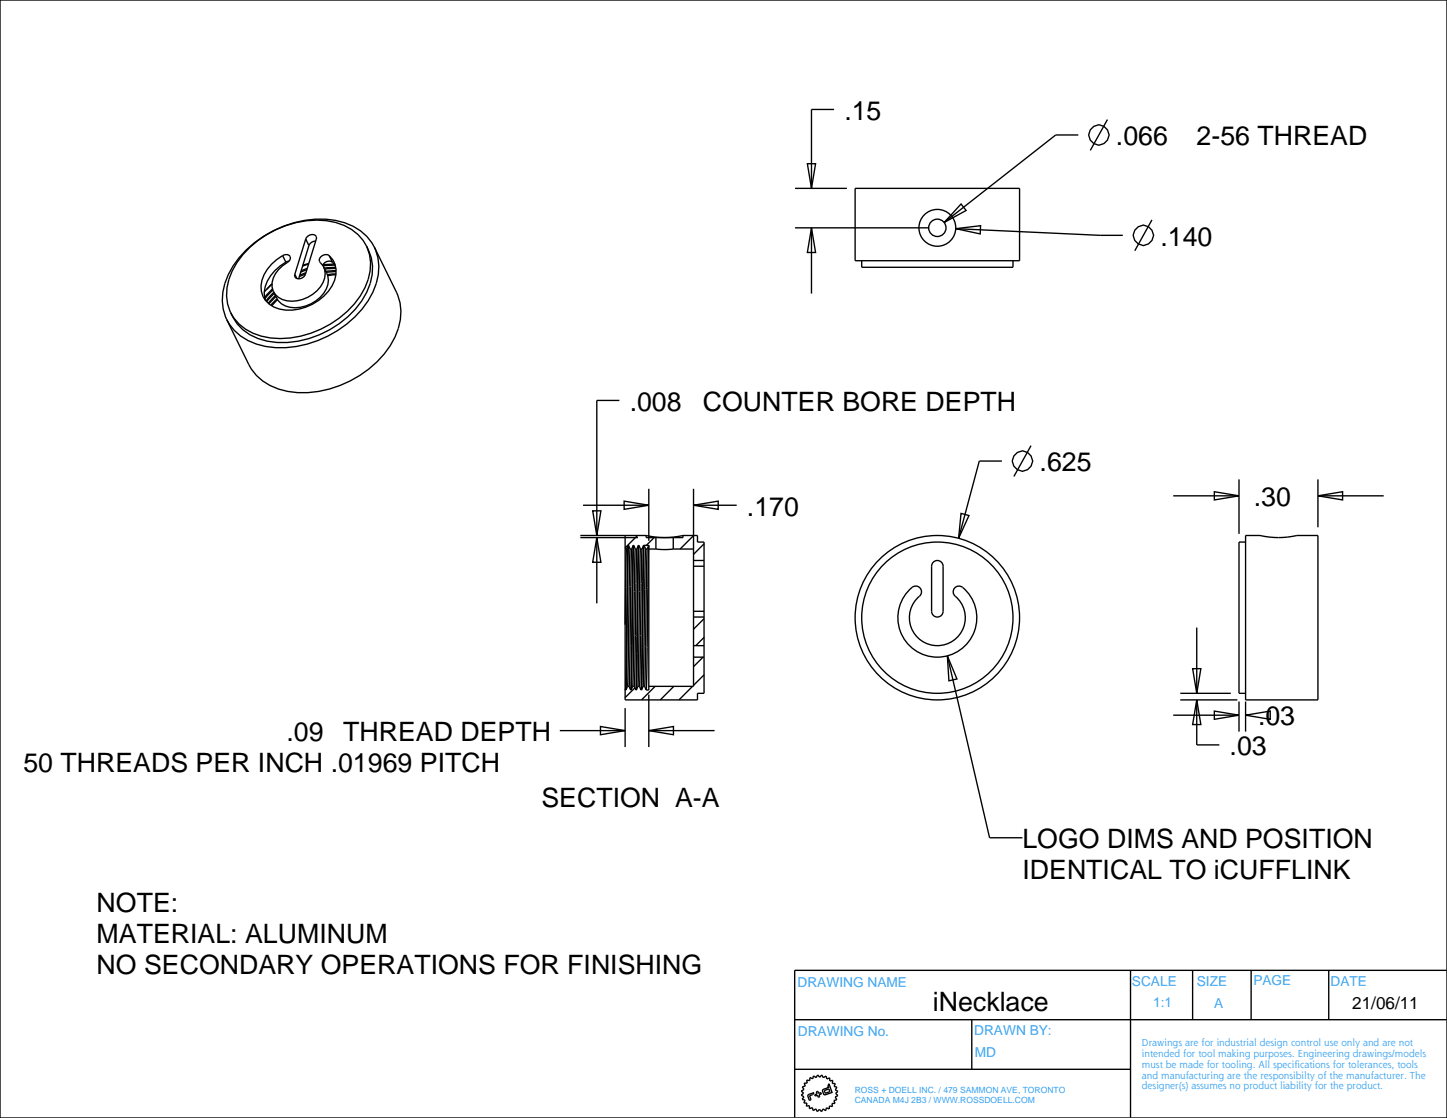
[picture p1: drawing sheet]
<svg xmlns="http://www.w3.org/2000/svg" width="279mm" height="216mm" viewBox="0 0 279 216" stroke-linecap="round" stroke-linejoin="round" font-family="sans-serif">
<g fill="none" stroke="#000" stroke-width=".26">
<path d="M0 0h279.4v215.9h-279.4zM153.5 36.4h10M155.9 31.6h1.6l-.8 4.8zM161.1 21.1h-4.4v15.3M165.1 36.4h31.8M185.6 39.4l.9 1.2-4.2 2.4zM208.2 26.1h-4.4l-21.5 16.9M213.8 23.1l-3.3 5.9M47.5 48.3a20.6 20.6 0 0 1 17.3-5.7 9.9 9.9 0 0 1 7.7 5.7 10.7 10.7 0 0 1-1.4 9.8 20.6 20.6 0 0 1-19.8 8.8 9.9 9.9 0 0 1-7.8-5.7 10.7 10.7 0 0 1 1.5-9.8l1.2-1.6zM52.5 54.8l-1.5 1.6M52.6 55.8l-1.5 1.7M52.7 56l-1.6 1.7"/>
<path d="M52.9 56.5l-1.5 1.6M53 56.6l-1.5 1.7M53.2 57.1l-1.4 1.5M53.3 57.3l-1.4 1.4M53.5 57.7l-1.2 1.2M53.6 57.9l-1.1 1.1M54.6 49.4a7.8 7.8 0 0 0-4.2 5.8 4.3 4.3 0 0 0 3.6 4.5 9.6 9.6 0 0 0 10.6-5.6 4.3 4.3 0 0 0-1-4.7M54.6 49.4a.85 .85 0 0 1 1-.2 .85 .85 0 0 1 .4 .8 2.71 2.71 0 0 1-1.4 1.3 4.3 4.3 0 0 0-1.8 5 4.1 4.1 0 0 0 4.6 1.8 6.2 6.2 0 0 0 5.4-5.3 3.1 3.1 0 0 0-1.1-2.3 1.21 1.21 0 0 1 .6-1.2 1.21 1.21 0 0 1 1.3 .1M54.6 49.4l.6 1.2M55.2 50.6a7.8 7.8 0 0 0-4.2 5.9l.2 1.4M55.8 50.4l-.6 .2M56.9 53l.4 .8"/>
<path d="M59 52.9l-1.2 .5M59 46.2a1.09 1.09 0 0 1 1-.9 1.09 1.09 0 0 1 1.1 .6l-2.1 7.1a1.09 1.09 0 0 1-1 .9 1.09 1.09 0 0 1-1.1-.7v-.2M59 46.2l-2.1 6.8M59 46.2l.7 1.2M59.1 52.7l-1.2 .4M59.3 52.1l-1.2 .4M59.3 51.8l-1.2 .5M59.6 50.9l-1.1 .3M59.7 47.4l-2 6.4M61 46.6l-.9 .2-.4 .6M63.1 52.8a4 4 0 0 1-1.3 4.6 6.3 6.3 0 0 1-7.5 1.3l-.9-1.1M63.6 49.4l.6 1.2"/>
<path d="M64.2 50.6a1.3 1.3 0 0 0-1.9 .7M64.2 50.6l.5 .6M64.5 51l-2.1 .2M64.7 51.2l-2.3 .2M64.8 51.6l-2.2 .2M64.8 51.8l-2.1 .2M64.9 53.1l-1.6 .1M64.9 52.9l-1.7 .1M64.9 52.4l-1.9 .2M64.9 52.3l-2 .1M70.8 47.5a9.5 9.5 0 0 0-7.7-4.9 18.8 18.8 0 0 0-18.3 9.7 9 9 0 0 0-.3 8.1M70.8 47.5a9 9 0 0 1-.3 8.1 18.6 18.6 0 0 1-20 9.3 9.1 9.1 0 0 1-6-4.5"/>
<path d="M70.8 47.5a9.1 9.1 0 0 1 0 8.9 18.7 18.7 0 0 1-19.2 9.5 9.1 9.1 0 0 1-7.1-5.5M76.5 56.4a9.8 9.8 0 0 1-.2 8.7 20.3 20.3 0 0 1-20.7 10.5 10 10 0 0 1-7.6-5.2M153.5 44h25.9M156.7 44l.8 4.8h-1.6zM156.7 44v12.7M165.1 50.3h31.8M166.4 50.3v1.3h29.2v-1.3M184.5 44.2l4.8-.6v1.6zM184.5 44.2l27.9 1.2h4.4M222.4 42.5l-3.3 5.9M119.6 77.3h-4.4v26.1M112.6 97.6h12.7"/>
<path d="M114.4 98.6h1.6l-.8 4.8zM120.5 96.8l4.8 .8-4.8 .8zM125.3 94.4v10M133.9 97.6l4.8-.8v1.6zM133.9 94.4v38.1h-8.6M133.9 97.6h8.3M185.6 99.1l1.5 .5-2 4.4zM193.5 89h-4.4l-4 15M199.1 86.1l-3.3 5.9M226.5 95.8h12.7M234.5 95l4.7 .8-4.7 .7zM239.2 92.6v10.5"/>
<path d="M254.5 95.8l4.7-.8v1.5zM254.5 92.6v9.2M254.5 95.8h12.7M112.1 103.8h11.1M112.1 103.4h12.7M115.2 103.8l.8 4.8h-1.6zM115.2 103.8v12.7M120.7 103.4v31.8h14v-1.3h1.2v-29.2h-1.2v-1.3h-2.8M121 106l-.3 14.6M121.3 105.3l-.5 27.9M121.3 105.3l-.3 .7h-.3M121.3 105.3h.1"/>
<path d="M121.4 105.3l-.5 27.9M121.4 105.3l.3 .7M121.7 106l-.5 26.5M122 106l-.5 26.5M122 119.3l-.2 13.9M122.3 105.3l-.2 7.6M122.3 105.3l-.3 .7h-.3M122.3 105.3h.1M122.4 105.3l-.5 27.9M122.4 105.3l.3 .7M122.7 106l-.5 26.5M123 106l-.5 26.5"/>
<path d="M123.1 103.4l-2.4 2.4M123.3 105.3l-.5 27.9M123.3 105.3l-.3 .7h-.3M123.3 105.3l.4 .7M123.4 105.3l-.5 27.9M123.7 106l-.5 26.5M124 106l-.5 26.5M124.3 105.3l-.5 27.9M124.3 105.3l-.3 .7h-.3M124.3 105.3h1M124.7 106l-.5 26.5M124.7 106l-.3-.7-.5 27.9"/>
<path d="M124.8 103.4a15.9 15.9 0 0 0 7.1 0M124.8 103.4v.4h7.1v-.4M125 106l-.5 26.5M125.3 105.3l-.5 28M125.3 105.3v28h-.5M125.3 105.3l-.3 .7h-.3M125.3 106h1.3M126.3 103.8l-1.5 1.5M126.6 106l1.5 .1 1.9-.1M126.6 103.8v2.2M130 103.8v2.2M130 106h3.9"/>
<path d="M133.9 119.2h2M133.9 118h2M133.9 109.3h2M133.9 108.2h2M133.9 103.4l-2.6 2.6M135.9 105l-2 2.1M135.9 119.5l-2 2M175.4 114.1a1.7 1.7 0 0 1 1.5-.9 1.11 1.11 0 0 1 1 .8 1.11 1.11 0 0 1-.4 1.1 5.4 5.4 0 0 0-.3 8 5.4 5.4 0 0 0 8-.3 5.4 5.4 0 0 0-1-7.9 1.11 1.11 0 0 1 .2-1.5 1.11 1.11 0 0 1 1.5 0 7.6 7.6 0 0 1 .9 10.9 7.6 7.6 0 0 1-10.9 .7 7.6 7.6 0 0 1-.5-10.9zM180.1 108.7a1.11 1.11 0 0 1 1.2-.4 1.11 1.11 0 0 1 .8 1v8.7a1.11 1.11 0 0 1-1.1 1.2 1.11 1.11 0 0 1-1.1-1.2v-8.7zM240.5 104.7h-1.3v29.2h1.3M240.5 103.4v31.8M254.5 103.4v31.8"/>
<path d="M120.7 136.7v7.6M121.2 132.5l-.3 .8-.2-.2M121.2 132.5h.3M121.5 132.5l.3 .8 .4-.8M122.2 132.5h.3M122.5 132.5l.3 .8 .4-.8h.3M122.6 132.8l-1.9 1.9M123.5 132.5l.3 .8 .4-.8M124.2 132.5h.3M124.5 132.5l.3 .8M125.3 134.1v10.2M126.5 132.5l-2.6 2.7"/>
<path d="M130.1 132.5l-2.6 2.7M133.7 132.5l-2.6 2.7M133.9 126.9h2M133.9 124.7h2M135.7 126.9l-1.8 1.8M135.9 123.1l-1.5 1.6M135.9 130.3l-2 2.1M182.9 126.7l1.9 4.4-1.6 .4zM182.9 126.7l8.2 35.1h6.3M226.5 138.1h12.7M227.9 135.2h11M227.9 133.9h9.7"/>
<path d="M230.3 129.1h1.6l-.8 4.8zM231.1 135.2l.8 4.7h-1.6zM231.1 135.2v8.6h4.3M231.1 121.2v12.7M234.5 137.3l4.7 .8-4.7 .8zM239.2 135.5v5.8M240.5 138.1l4.8-.8v1.6zM240.5 138.1h.4M240.5 135.5v5.8M108.1 141.1h12.6M115.9 140.3l4.8 .8-4.8 .8zM125.3 141.1l4.7-.8v1.6z"/>
<path d="M125.3 141.1h12.7M153.4 196.9h125.9M187.6 196.9v9.6M218.3 187.4v28.4M230.3 187.4v9.5M241.6 187.4v9.5M256.6 187.4v9.5M279.3 187.4h-125.9v28.4M153.4 206.5h64.9M155.8 208.6l.6 .1v-.6l.5 .2 .2-.5 .5 .3 .3-.5 .4 .4 .4-.4 .3 .5 .5-.3 .2 .6 .5-.3v.6l.6-.1-.1 .6 .6 .1-.2 .5 .5 .2-.3 .5 .5 .3-.5 .4 .5 .4-.5 .3 .3 .5-.6 .1 .2 .6h-.6l.1 .6-.5-.1-.1 .6-.5-.3-.2 .6-.5-.4-.3 .6-.4-.5-.4 .5-.3-.6-.5 .4-.1-.6-.6 .2v-.6l-.6 .1 .1-.6h-.6l.3-.6-.6-.1 .3-.5-.5-.3 .5-.4-.5-.4 .5-.3-.3-.5 .6-.2-.2-.5h.6zM156.1 211.4l1.1-.4-.3 .4-.6 .2 .3 .8-.3 .1-.3-.8zM157.6 210.8l.3-.1 .2 .4 .4-.1 .1 .2-.5 .2 .2 .4-.3 .1-.1-.4-.5 .2-.1-.3 .5-.1z"/>
<path d="M158.9 210.4l1.1-.4-.1-.3 .2-.4 .6 1.7-1.5 .4-.4-.7zM159.2 210.6l.9-.3 .1 .5-.9 .3z"/>
<circle cx="212.1" cy="26.1" r="1.95"/>
<circle cx="220.7" cy="45.4" r="1.95"/>
<circle cx="197.4" cy="89" r="1.95"/>
<circle cx="181" cy="119.3" r="15.9"/>
<circle cx="181" cy="119.3" r="14.6"/>
</g>
<!-- layer: 02___PRT_ALL_AXES -->
<g fill="none" stroke="#000" stroke-width=".26">
<path d="M165.1 36.4v13.9M196.9 36.4v13.9M72.3 47.7l4.2 8.7M43.8 61.7l4.2 8.7M240.5 103.4h2.8a15.9 15.9 0 0 0 7.1 0h4.1M240.5 135.2h14"/>
<circle cx="181" cy="44" r="3.6"/>
<circle cx="181" cy="44" r="1.68"/>
</g>
<!-- layer: 06___PRT_ALL_SURFS -->
<path d="M52.5 54.9l-1 .9M52.8 56.3l.6 1.3M59.6 51l-1.2 .4M62.5 51.6l.6 1.2M122.1 112.9l-.1 6.4" fill="none" stroke="#000" stroke-width=".26"/>
<g font-size="5.2">
<text x="163" y="23.1">.15</text>
<text x="215.5" y="28">.066</text>
<text x="231.1" y="28">2-56 THREAD</text>
<text x="224.1" y="47.4">.140</text>
<text x="121.6" y="79.3">.008</text>
<text x="135.7" y="79.3">COUNTER BORE DEPTH</text>
<text x="200.7" y="91">.625</text>
<text x="144.2" y="99.6">.170</text>
<text x="242.1" y="97.7">.30</text>
<text x="55.3" y="143.1">.09</text>
<text x="66.3" y="143.1">THREAD DEPTH</text>
<text x="242.9" y="140.1">.03</text>
<text x="4.5" y="149">50 THREADS PER INCH .01969 PITCH</text>
<text x="237.4" y="145.8">.03</text>
<text x="104.6" y="155.9">SECTION A-A</text>
<text x="197.4" y="163.8">LOGO DIMS AND POSITION</text>
<text x="197.4" y="169.7">IDENTICAL TO iCUFFLINK</text>
<text x="18.7" y="176.2">NOTE:</text>
<text x="18.7" y="182.1">MATERIAL: ALUMINUM</text>
<text x="18.7" y="188.1">NO SECONDARY OPERATIONS FOR FINISHING</text>
<text x="180.1" y="195.3">iNecklace</text>
</g>
<text font-size="3.3" x="261.1" y="194.8">21/06/11</text>
<g font-size="2.6" fill="#34a0ef">
<text x="154" y="190.6">DRAWING NAME</text>
<text x="218.6" y="190.3">SCALE</text>
<text x="231.1" y="190.3">SIZE</text>
<text x="242" y="190.3">PAGE</text>
<text x="256.9" y="190.3">DATE</text>
<text x="222.7" y="194.6">1:1</text>
<text x="234.4" y="194.6">A</text>
<text x="154.1" y="200.1">DRAWING No.</text>
<text x="188.1" y="200">DRAWN BY:</text>
<text x="188.2" y="204.2">MD</text>
</g>
<g font-size="1.9" fill="#34a0ef">
<text x="220.5" y="202">Drawings are for industrial design control use only and are not</text>
<text x="220.5" y="204.1">intended for tool making purposes. Engineering drawings/models</text>
<text x="220.5" y="206.2">must be made for tooling. All specifications for tolerances, tools</text>
<text x="220.5" y="208.3">and manufacturing are the responsibilty of the manufacturer. The</text>
<text x="220.5" y="210.4">designer(s) assumes no product liability for the product.</text>
</g>
<g font-size="1.7" fill="#34a0ef">
<text x="165" y="211.1">ROSS + DOELL INC. / 479 SAMMON AVE, TORONTO</text>
<text x="165" y="213">CANADA M4J 2B3 / WWW.ROSSDOELL.COM</text>
</g>
</svg>
